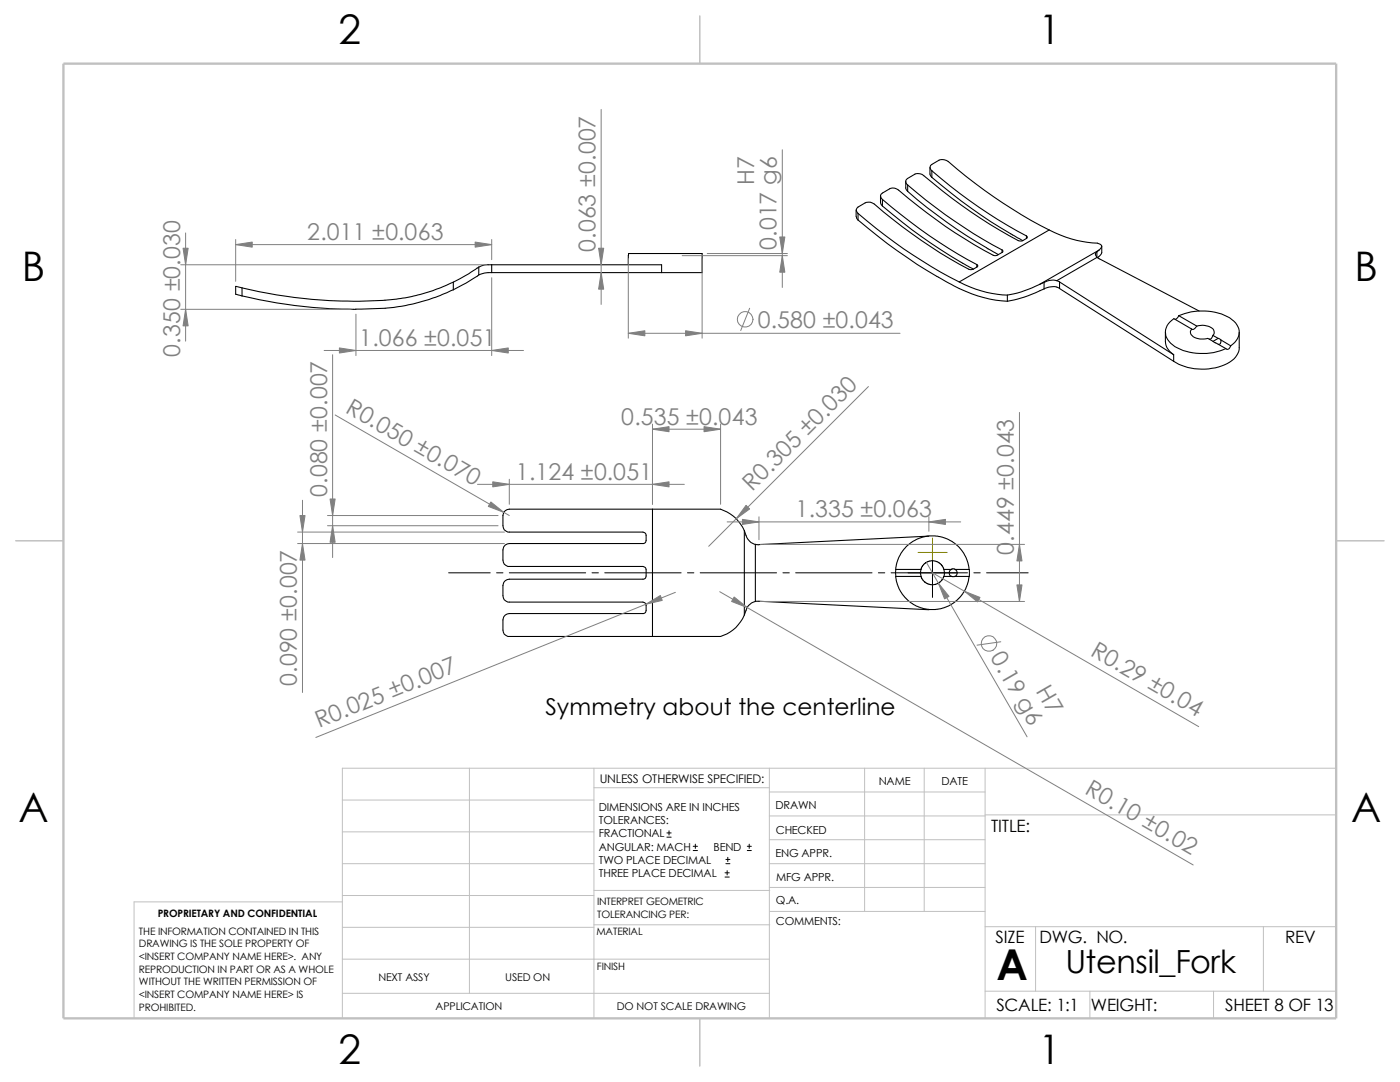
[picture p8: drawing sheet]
<svg xmlns="http://www.w3.org/2000/svg" width="279mm" height="216mm" viewBox="0 0 279 216" stroke-linecap="round" stroke-linejoin="round" font-family="sans-serif">
<g fill="none" stroke="#c0c0c0" stroke-width=".2">
<path d="M68.3 159.6h50.2M93.7 153.3v44.9M118.5 157.2h35M118.5 153.3v49.9M153.5 158h43.1M153.5 153.3v49.9M172.6 153.3v28.6M184.4 153.3v28.6M196.6 153.3v49.9M266.7 153.3h-198.4v49.9M68.3 180h-41.5v23.2M68.3 172.3h50.2"/>
<path d="M68.3 166h50.2M68.3 178.7h50.2M118.5 177.7h35.1M153.5 177.1h43.1M153.5 172.3h43.1M153.5 162.8h43.1M153.5 167.6h43.1M196.6 162.6h70.1M68.3 191.4h85.2M68.3 185h50.2M68.3 198.2h85.2M118.5 184.5h35.1"/>
<path d="M153.6 181.9h43M196.6 184.9h70.1M196.6 197.8h70.1M206.7 184.9v12.9M217.5 197.8v5.4M242.2 197.8v5.4M252.1 184.9v12.9"/>
</g>
<path d="M139.7 3.2v9.5M3.1 107.9h9.6M266.7 107.9h9.5M139.7 203.2v9.5" fill="none" stroke="#c0c0c0" stroke-width=".21"/>
<path d="M12.7 12.7h254v190.5h-254z" fill="none" stroke="#c0c0c0" stroke-width=".47"/>
<g fill="none" stroke="#000" stroke-width=".21">
<path d="M175.7 39.1v1.4l.4 .6M176.1 39.8a101.6 101.6 0 0 0 18.8 13M176.1 39.8a.75 .75 0 0 1 0-1.3 2.89 2.89 0 0 1 2.5-1l.4 .2a99.7 99.7 0 0 0 19.5 13.3h.4l1.1-.6M176.1 39.8v1.3M180.8 36.2v1.4l.3 .6M181.1 38.2a105.7 105.7 0 0 0 18.2 12.6M181.1 36.9a104.1 104.1 0 0 0 18.9 13M181.1 36.9a.74 .74 0 0 1 0-1.3l1.5-.8a1.7 1.7 0 0 1 1.8 .3 96.1 96.1 0 0 0 19.1 13l.6-.1M181.1 36.9v1.3M185.6 33.4v1.3M185.6 34.7l.4 .7M186 34.1a100 100 0 0 0 18.9 13"/>
<path d="M186 34.1a.75 .75 0 0 1 0-1.3l1.6-.9a2.12 2.12 0 0 1 1.6 .3 100.3 100.3 0 0 0 20.2 13.7M186 34.1v1.3M186 35.4a105.7 105.7 0 0 0 18.1 12.6M47 57.1l1.3 .3v1.7l-1.3-.4zM48.3 59a94.7 94.7 0 0 0 22.7 2.7M90.5 57.8a40.2 40.2 0 0 1-18.4 3.9h-1.1M90.5 56.3l-.5 .2a37.4 37.4 0 0 1-13.6 3.4 95.8 95.8 0 0 1-28.1-2.5M90.5 56.3v1.5M95.5 54.9l-2.5 1.6-2.5 1.3M95.5 53.3l-2 1.4-3 1.6M95.5 53.3v1.6M98.1 54.4l-1.4 .1-1.2 .4"/>
<path d="M98.1 52.8v1.6M98.1 52.8h33.9v1.6M98.1 54.4h33.9M98.1 52.8h-.4a3.6 3.6 0 0 0-2.1 .5h-.1M125.4 52.8v-2.2h14.7v3.8h-8.1M170.9 41.9v1.3M170.9 43.2l.3 .7M171.2 43.9a88.1 88.1 0 0 0 22.7 14.7l3.7 1.1 3.4 .4M171.2 42.6a.75 .75 0 0 1 0-1.3 2.97 2.97 0 0 1 2.5-1l.4 .2a103.2 103.2 0 0 0 19.5 13.3l.6-.1 .7-.4M171.2 42.6v1.3M171.2 42.6a99.1 99.1 0 0 0 20.2 13.7M176.1 41.1a98.8 98.8 0 0 0 18.1 12.6"/>
<path d="M191.4 56.3a22.6 22.6 0 0 0 9.6 2.6M194.9 52.8l.3 .3-.3 .2M194.9 52.8v.5M200 49.9l.2 .1-.2 .4M200 49.9v.5M201 58.9v1.2M204.9 47.1l.1 .1-.1 .4M204.9 47.1v.5M204.9 47.6l-.8 .4M207.4 56.8a24.3 24.3 0 0 1-6.4 2.1M208.4 57.7a26.9 26.9 0 0 1-7.4 2.4M208.4 56.3l-1 .5"/>
<path d="M208.4 56.3v1.4M209.4 45.9l-18 10.4M209.4 45.9a22.6 22.6 0 0 0 9.6 2.6l.7 .4a.68 .68 0 0 1-.4 1M210.9 56a3.4 3.4 0 0 0-2.5 .3M210.9 56l.6 .3M211.5 57.6l-.5-.2a3.1 3.1 0 0 0-2.6 .3M211.5 56.3v1.3M211.5 56.3l22.7 14.5M211.5 57.6l22.7 14.5M218.9 50.2v1.1M218.9 50.2a.64 .64 0 0 0 0 1.2M218.9 51.4l-8 4.6"/>
<path d="M218.9 51.4l20.4 10.7M219.3 49.9l-11.9 6.9M219.3 49.9l-.4 .3M219.9 49.1l-.1 1.4-.7 .9M232.6 66.3a5.4 5.4 0 0 0 .3 3l.5 .8 .8 .7M234.2 70.8v1.3M235.2 63a11.4 11.4 0 0 1 10.6 .8 2.97 2.97 0 0 1-.2 5.2M235.2 63l-.4 .6-.3 .1M235.2 63l3.6 2.1M237.8 65.7a1.05 1.05 0 0 0 .6 1.7l1.1 .2 1.5-.1 1.1 .6M237.8 65.7l-3.5-2.1a2.97 2.97 0 0 0-.2 5.2 11.1 11.1 0 0 0 10.5 .8M238.8 65.1a3.4 3.4 0 0 1 3.4 .7l.1 .7-.2 .4"/>
<path d="M238.8 65.1l-.5 .6h-.5M242.1 66.9l-.1 .2a.64 .64 0 0 1-.7 .5M242.1 66.9l1 .6M242.1 68.1l2.5 1.5M243.1 67.5l-1 .6M243.1 67.5l.5 .3M243.6 67.8a.61 .61 0 0 1-.5 .9M243.6 67.8l2 1.2M245.6 69v.1a.57 .57 0 0 1-.3 .5 .57 .57 0 0 1-.7 0M247.3 66.3v3.1a4.1 4.1 0 0 1-3 3.4 11.5 11.5 0 0 1-10.1-.7M130.2 101.6h-28.6a1.29 1.29 0 0 0-1.2 1.3v2a1.21 1.21 0 0 0 1.2 1.3h26.8a.58 .58 0 0 1 .5 .6v1a.58 .58 0 0 1-.6 .7h-26.7a1.29 1.29 0 0 0-1.2 1.2v2.1a1.21 1.21 0 0 0 1.2 1.2l26.8 .1a.58 .58 0 0 1 .5 .6v1.2a.58 .58 0 0 1-.6 .7h-26.7a1.29 1.29 0 0 0-1.2 1.2v2.1a1.21 1.21 0 0 0 1.2 1.2l26.8 .1a.58 .58 0 0 1 .5 .6v1a.58 .58 0 0 1-.6 .6h-26.7a1.29 1.29 0 0 0-1.2 1.3v2a1.21 1.21 0 0 0 1.2 1.3h28.6M130.2 101.6v25.4"/>
<path d="M130.2 101.6h13.6a7.7 7.7 0 0 1 4.7 4.3M148.5 105.9a3.1 3.1 0 0 0 2.2 2.7M148.5 105.9v16.8M150.7 108.6v11.4M178.8 115l.1 1.2 .6 1.5 .5 .8 1.2 1.3 1.8 1.2 1.2 .4 1.3 .2h1.6l1.3-.3 1.5-.7 1.1-.8 1.1-1.3 .5-.8 .5-1.1 .3-1.6M178.8 113.6h5M178.8 115h5M178.8 113.6v1.4M178.8 113.6l.1-1 .4-1.2 .5-1 .9-1.2 1.3-1.1 1.2-.6 2.2-.6 1.7 .1 1 .2 1.3 .5 1.4 .9 1.1 1.2 .7 1.1 .6 1.4 .2 1.3M183.8 113.6v1.4M183.8 113.6l.2-.6 .5-.6 .7-.3 .6-.2 .9 .1 .8 .3 .6 .6 .3 .7M183.8 115l.3 .6 .5 .6 1.1 .5 .9-.1 .8-.3 .6-.6 .4-.7"/>
<path d="M185.4 107l-34 1.7-.7-.1M188.4 113.6h1.5M188.4 113.6v1.4M189.9 113.6a.79 .79 0 0 0 0 1.4h-1.5M189.9 115h.7M190.6 113.6l-.5-.1-.2 .1M190.6 115h2.8M193.4 115v-1.4h-2.8a.76 .76 0 0 1 .5 .7 .76 .76 0 0 1-.5 .7M148.5 122.7a7.4 7.4 0 0 1-4.7 4.3h-13.6M150.7 120l34.7 1.7M150.7 120a2.45 2.45 0 0 0-1.8 1.8l-.4 .9"/>
</g>
<g fill="none" stroke="#000" stroke-width=".2">
<path d="M89.5 114.3h8.3M99.1 114.3h1.3M101.6 114.3h15.3M118.2 114.3h1.2M120.7 114.3h15.2M137.2 114.3h1.3M139.7 114.3h15.3M156.3 114.3h1.2M158.8 114.3h15.2M175.3 114.3h1.3M177.8 114.3h15.3M186.1 109.4v9.8"/>
<path d="M194.4 114.3h1.2M196.9 114.3h8.3M133.1 167h.8M133.1 166.2h.8M133.5 165.8v.8M138.3 169.7h.9M138.3 168.9h.9M138.8 168.4v.9M144.7 175h.8M144.7 174.2h.8M144.9 172.3h.8M144.9 171.5h.8"/>
<path d="M145.1 173.7v.9M145.2 171.1v.8M149.1 169.7h.8M149.1 168.9h.8M149.5 168.4v.9"/>
</g>
<g fill="none" stroke="#808080" stroke-width=".2">
<path d="M120 21.8v38.9M156.1 29.9v27.5M36.1 52.8h61M37 46.5v21.6M47 47.8v8.3M47 48.8h51.1M98.1 47.8v4M98.1 55.4v15.6M125.4 51.6v15.9M136.1 51h21M140.1 51.6v15.9M141.1 50.6h16"/>
<path d="M36.1 61.7h34M64.7 69.9h39.8M66.4 70.8v40.5M71 62.7v8.3M125.4 66.5h54.2M149.6 61.5l-1.8 4.5M173.3 77.1l-31.9 31.9M60.4 99.8v38.4M66.9 82.8l34.7 20.1M95.3 96.6h41.3M101.6 95.6v5M130.2 84.6v16"/>
<path d="M130.2 85.6h13.6M143.8 84.6v16M203.5 82.3v37.7M59.4 106.2h41.3M59.4 108.5h41.3M65.4 104.9h34M65.4 102.9h34M134.8 118.2l-71.8 29M143.6 118.1l94.5 54.5M145.1 104.1h46.6M151.5 103.1v4.6M151.7 108.6h52.8"/>
<path d="M184.9 112.3l20.1 34.7M185.4 103.1v2.9M186.1 114.3l53.1 30.7M151.7 120h52.8M199.7 128.1l-4.7 .6"/>
<circle cx="148.7" cy="63.7" r="1.56"/>
<circle cx="197.4" cy="128.4" r="1.56"/>
</g>
<g fill="#808080" stroke="#808080" stroke-width=".2">
<path d="M155.6 47.3h1l-.5 3.3z"/>
<path d="M156.1 51l.5 3.3h-1z"/>
<path d="M136.8 66l3.3 .5-3.3 .5z"/>
<path d="M125.4 66.5l3.3-.5v1z"/>
<path d="M120 54.4l.5 3.3h-1z"/>
<path d="M119.5 49.5h1l-.5 3.3z"/>
<path d="M37 61.7l.5 3.3h-1z"/>
<path d="M36.5 49.5h1l-.5 3.3z"/>
<path d="M47 48.8l3.3-.5v1z"/>
<path d="M94.8 48.3l3.3 .5-3.3 .5z"/>
<path d="M67.7 69.4l3.3 .5-3.3 .5z"/>
<path d="M98.1 69.9l3.3-.5v1z"/>
<path d="M187.3 116.4l2.1 2.6-.9 .5z"/>
<path d="M192.5 118l3.1 1.2-.5 .9z"/>
<path d="M148.2 103.6l3.3 .5-3.3 .5z"/>
<path d="M185.4 104.1l3.3-.5v1z"/>
<path d="M202.9 116.7h1.1l-.5 3.3z"/>
<path d="M203.5 108.6l.5 3.3h-1.1z"/>
<path d="M146.5 119.1l2.6 2.1-3.1-1.2z"/>
<path d="M148.9 100.8l.7 .8-2.7 1.9z"/>
<path d="M140.5 85.1l3.3 .5-3.3 .5z"/>
<path d="M130.2 85.6l3.3-.5v1z"/>
<path d="M98.3 96.1l3.3 .5-3.3 .6z"/>
<path d="M130.2 96.6l3.3-.5v1.1z"/>
<path d="M98 100.2l2.5 2-3-1.2z"/>
<path d="M66.4 104.9l.5 3.3h-1z"/>
<path d="M65.9 99.6h1l-.5 3.3z"/>
<path d="M128.9 120.6l2.9-1.8 .4 1z"/>
<path d="M59.9 102.9h1l-.5 3.3z"/>
<path d="M60.4 108.5l.5 3.3h-1z"/>
</g>
<path d="M183.2 110.2h5.8M186.1 107.4v5.8" fill="none" stroke="#808000" stroke-width=".2"/>
<text font-size="8.5" x="198.8" y="195.5">A</text>
<g font-size="8.1">
<text x="67.6" y="8.8">2</text>
<text x="207.3" y="8.8">1</text>
<text x="4.4" y="56.1">B</text>
<text x="270.3" y="56.1">B</text>
<text x="3.7" y="164.1">A</text>
<text x="269.6" y="164.1">A</text>
<text x="67.6" y="212.3">2</text>
<text x="207.3" y="212.3">1</text>
</g>
<text font-size="6.4" x="212.6" y="194.1">Utensil_Fork</text>
<g font-size="4.6" fill="#808080">
<text x="150.5" y="37" transform="rotate(-90 150.5 37)">H7</text>
<text x="61.3" y="47.9">2.011 ±0.063</text>
<text x="118.9" y="50.3" transform="rotate(-90 118.9 50.3)">0.063 ±0.007</text>
<text x="155" y="49.9" transform="rotate(-90 155 49.9)">0.017 g6</text>
<text x="151.2" y="65.5">0.580 ±0.043</text>
<text x="35.9" y="71.1" transform="rotate(-90 35.9 71.1)">0.350 ±0.030</text>
<text x="71.7" y="69">1.066 ±0.051</text>
<text x="68.8" y="82.2" transform="rotate(30 68.8 82.2)">R0.050 ±0.070</text>
<text x="124" y="84.7">0.535 ±0.043</text>
<text x="103" y="95.7">1.124 ±0.051</text>
<text x="65.3" y="99.2" transform="rotate(-90 65.3 99.2)">0.080 ±0.007</text>
<text x="150.1" y="98.2" transform="rotate(-45 150.1 98.2)">R0.305 ±0.030</text>
<text x="158.8" y="103.2">1.335 ±0.063</text>
<text x="202.4" y="110.7" transform="rotate(-90 202.4 110.7)">0.449 ±0.043</text>
<text x="197.6" y="131.2" transform="rotate(60 197.6 131.2)">0.19 g6</text>
<text x="217.4" y="130.7" transform="rotate(30 217.4 130.7)">R0.29 ±0.04</text>
<text x="59.3" y="136.9" transform="rotate(-90 59.3 136.9)">0.090 ±0.007</text>
<text x="206.6" y="137.9" transform="rotate(60 206.6 137.9)">H7</text>
<text x="63.7" y="145.2" transform="rotate(-22 63.7 145.2)">R0.025 ±0.007</text>
<text x="216.3" y="158.3" transform="rotate(30 216.3 158.3)">R0.10 ±0.02</text>
</g>
<text font-size="4.6" x="108.8" y="142.7">Symmetry about the centerline</text>
<g font-size="3.4">
<text x="197.8" y="166">TITLE:</text>
<text x="198.7" y="188.1">SIZE</text>
<text x="207.5" y="188.1">DWG. NO.</text>
<text x="256.5" y="188.2">REV</text>
<text x="198.8" y="201.7">SCALE: 1:1</text>
<text x="217.7" y="201.8">WEIGHT:</text>
<text x="244.5" y="201.7">SHEET 8 OF 13</text>
</g>
<text font-size="2.4" x="119.7" y="156.2">UNLESS OTHERWISE SPECIFIED:</text>
<g font-size="2.2">
<text x="119.5" y="161.8">DIMENSIONS ARE IN INCHES</text>
<text x="154.8" y="161.5">DRAWN</text>
<text x="175.4" y="156.7">NAME</text>
<text x="187.9" y="156.7">DATE</text>
<text x="119.5" y="164.4">TOLERANCES:</text>
<text x="119.5" y="167.1">FRACTIONAL</text>
<text x="154.8" y="166.3">CHECKED</text>
<text x="119.5" y="169.8">ANGULAR: MACH</text>
<text x="119.5" y="172.4">TWO PLACE DECIMAL</text>
<text x="142.4" y="169.8">BEND</text>
<text x="154.8" y="171">ENG APPR.</text>
<text x="119.5" y="175">THREE PLACE DECIMAL</text>
<text x="154.9" y="175.7">MFG APPR.</text>
<text x="154.9" y="184.7">COMMENTS:</text>
<text x="154.9" y="180.5">Q.A.</text>
</g>
<g font-size="2.1">
<text x="75.5" y="195.7">NEXT ASSY</text>
<text x="100.8" y="195.7">USED ON</text>
<text x="86.9" y="201.5">APPLICATION</text>
<text x="123.1" y="201.6">DO NOT SCALE DRAWING</text>
</g>
<g font-size="2">
<text x="31.5" y="183">PROPRIETARY AND CONFIDENTIAL</text>
<text x="119.2" y="180.6">INTERPRET GEOMETRIC</text>
<text x="119.2" y="183.1">TOLERANCING PER:</text>
<text x="27.7" y="186.5">THE INFORMATION CONTAINED IN THIS</text>
<text x="27.7" y="189.1">DRAWING IS THE SOLE PROPERTY OF</text>
<text x="27.7" y="191.6">&lt;INSERT COMPANY NAME HERE&gt;. ANY</text>
<text x="119" y="186.6">MATERIAL</text>
<text x="27.7" y="194.1">REPRODUCTION IN PART OR AS A WHOLE</text>
<text x="27.7" y="196.6">WITHOUT THE WRITTEN PERMISSION OF</text>
<text x="119.1" y="193.5">FINISH</text>
<text x="27.7" y="199.1">&lt;INSERT COMPANY NAME HERE&gt; IS</text>
<text x="27.7" y="201.7">PROHIBITED.</text>
</g>
</svg>
